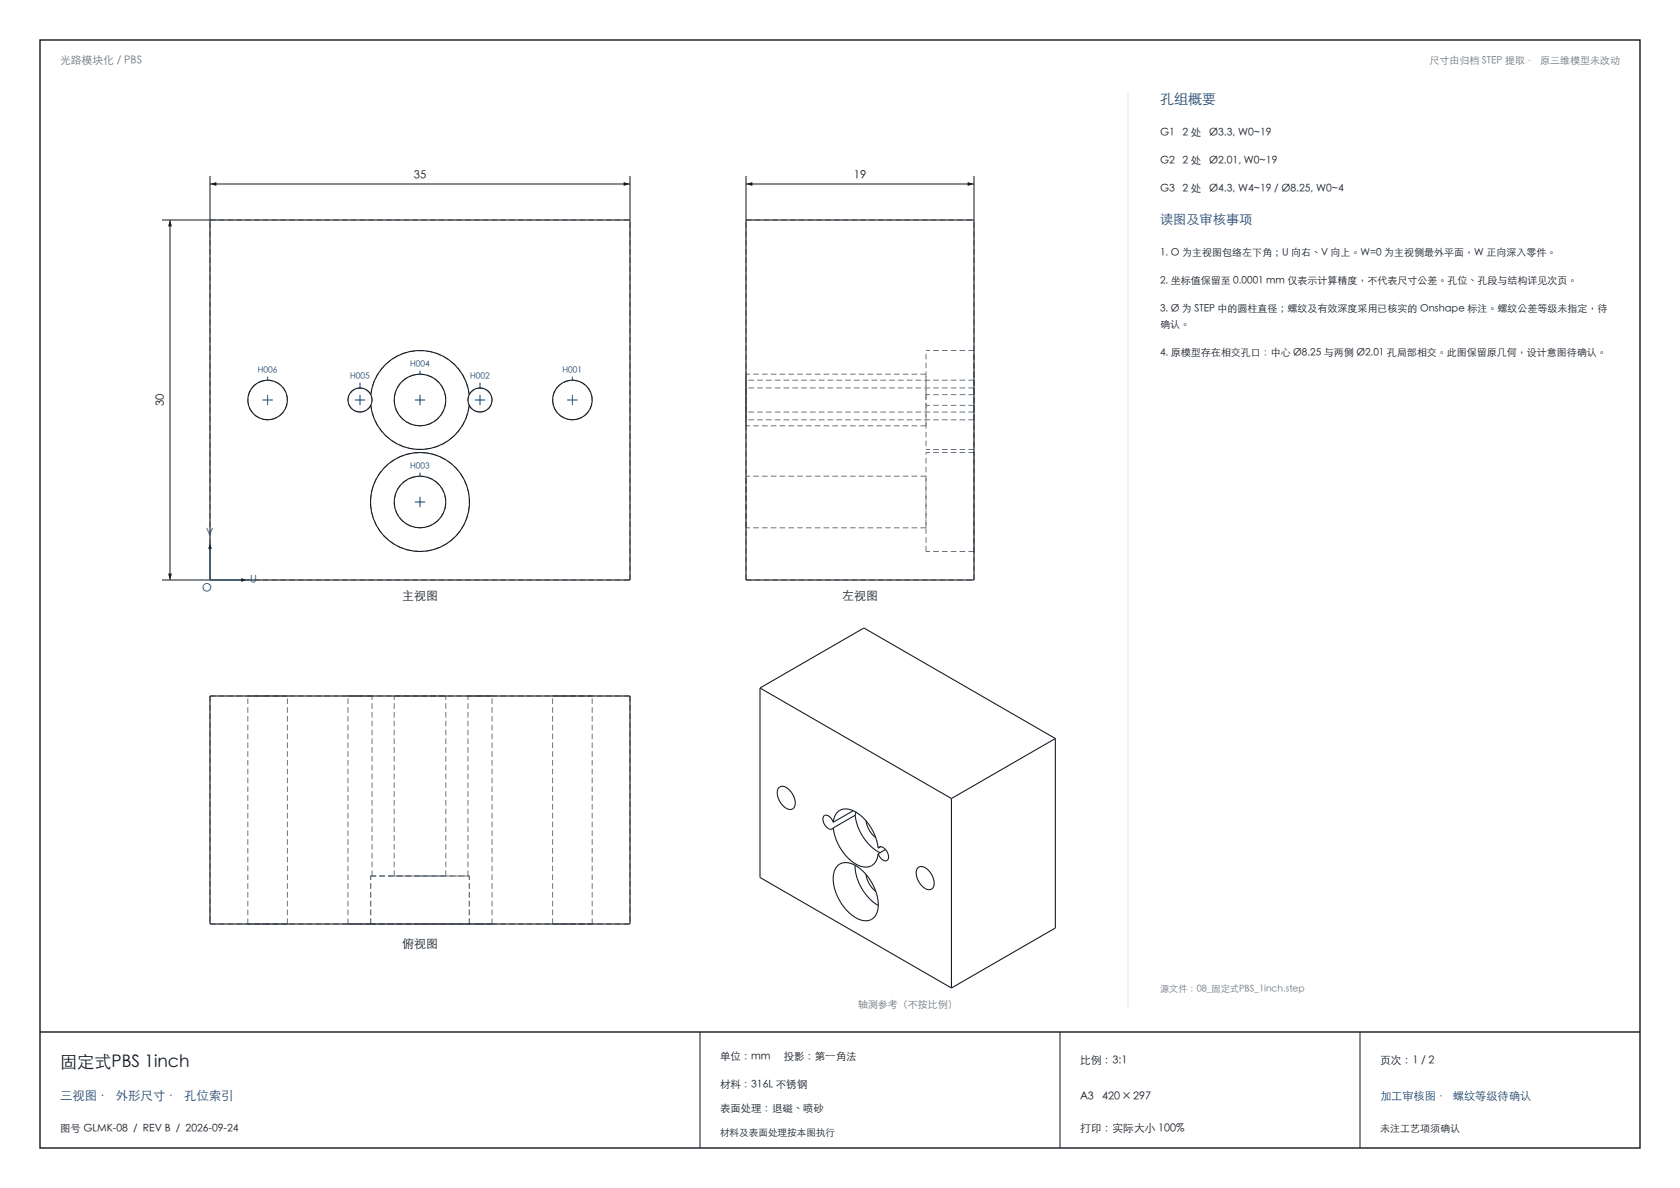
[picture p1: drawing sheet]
<svg xmlns="http://www.w3.org/2000/svg" width="420mm" height="297mm" viewBox="0 0 420 297" stroke-linecap="round" stroke-linejoin="round" font-family="sans-serif">
<path d="M10 10h400v277h-400zM10 258h400" fill="none" stroke="#141a21" stroke-width=".35"/>
<path d="M52.5 44v11M52.5 46h105M157.5 44v11M175 258v29M265 258v29M340 258v29" fill="none" stroke="#141a21" stroke-width=".25"/>
<g fill="none" stroke="#6b7580" stroke-width=".25" stroke-dasharray="1.4 .8" stroke-linecap="butt">
<path d="M52.5 55h105M186.5 55h57M92.7 98.7a12.4 12.4 0 0 1 12.3-11.1 12.4 12.4 0 0 1 12.3 11.1M231.5 98.7v2.6M231.5 98.7v-11.1M231.5 93.5h-45M243.5 97v1.7M243.5 98.7v-11.1M243.5 98.7h-12M243.5 97h-57M243.5 95h-57M243.5 87.6h-12"/>
<path d="M66.9 104.9a5 5 0 0 1-4.5-7.1 5 5 0 0 1 8.4-.9 5 5 0 0 1-2.8 7.9l-1.1 .1M90 103a3 3 0 0 1-2.7-4.3 3 3 0 0 1 5-.7 3 3 0 0 1-1.5 4.9l-.8 .1M105 106.4a6.4 6.4 0 0 1-5.8-9.3 6.4 6.4 0 0 1 10.9-1 6.4 6.4 0 0 1-3.9 10.2l-1.2 .1M117.3 101.3a12.4 12.4 0 0 1-12.3 11.1 12.4 12.4 0 0 1-12.3-11.1M120 103a3 3 0 0 1-2.7-4.3 3 3 0 0 1 5-.7 3 3 0 0 1-1.5 4.9l-.8 .1M143.1 104.9a5 5 0 0 1-4.5-7.1 5 5 0 0 1 8.4-.9 5 5 0 0 1-2.8 7.9l-1.1 .1M186.5 103v-6M186.5 106.4v-12.9M186.5 104.9v-9.9M231.5 106.4h-45M231.5 106.4v-12.9M231.5 101.3v11.1"/>
<path d="M231.5 119h-45M243.5 104.9v-9.9M243.5 101.3v1.7M243.5 103v-6M243.5 101.3v11.1M243.5 103h-57M243.5 101.3h-12M243.5 104.9h-57M243.5 112.4h-12M243.5 113.1h-12M105 131.9a6.4 6.4 0 0 1-5.8-9.3 6.4 6.4 0 0 1 10.9-1 6.4 6.4 0 0 1-3.9 10.2l-1.2 .1M105 137.9a12.4 12.4 0 0 1-11-18.1 12.4 12.4 0 0 1 21.1-1.4 12.4 12.4 0 0 1-8.4 19.4l-1.7 .1"/>
<path d="M186.5 131.9v-12.9M231.5 131.9h-45M231.5 131.9v-12.9M231.5 137.9v-24.8M243.5 137.9v-24.8M243.5 137.9h-12M52.5 145h105M52.5 145v-90M157.5 145v-90M186.5 145h57M186.5 145v-90M243.5 145v-90"/>
<path d="M52.5 174v57M52.5 174h105M62 174h9.9M66.9 174h-4.9M71.9 174h-5M87 174h6M90 174h-3M93 174h-3M98.6 174h12.9M105 174h-6.4M111.5 174h-6.5M117 174h6"/>
<path d="M120 174h-3M123 174h-3M138.2 174h9.9M143.1 174h-4.9M148.1 174h-5M157.5 174v57M92.6 219h24.8M92.7 219h.3M92.7 219h24.6M93 219v-45M98.6 219h12.9M98.6 219v-45"/>
<path d="M105 219h-6.4M105 219h-12.4M111.5 219h-6.5M111.5 219v-45M117 219v-45M117.3 219h-.3M117.4 219h-12.4M52.5 231h105M62 231h9.9M62 231v-57M66.9 231h-4.9M71.9 231h-5"/>
<path d="M71.9 231v-57M87 231h5.7M87 231v-57M90 231h-3M92.6 231h24.8M92.6 231v-12M92.7 231h-2.7M92.7 231h24.6M92.7 231v-12M105 231h-12.4M117.3 231h5.7M117.3 231v-12"/>
<path d="M117.4 231h-12.4M117.4 231v-12M120 231h-2.7M123 231h-3M123 231v-57M138.2 231h9.9M138.2 231v-57M143.1 231h-4.9M148.1 231h-5M148.1 231v-57"/>
</g>
<g fill="none" stroke="#141a21" stroke-width=".27">
<path d="M52.5 55h105v90h-105zM186.5 55h57v90h-57zM92.7 98.7a3 3 0 0 0-4.6-1 3 3 0 0 0 0 4.6 3 3 0 0 0 4.6-1M92.7 98.7a12.4 12.4 0 0 1 12.3-11.1 12.4 12.4 0 0 1 12.3 11.1M92.7 98.7a3 3 0 0 1 0 2.6M117.3 98.7a3 3 0 0 1 4.6-1 3 3 0 0 1 0 4.6 3 3 0 0 1-4.6-1M117.3 98.7a3 3 0 0 0 0 2.6M92.7 101.3a12.4 12.4 0 0 0 12.3 11.1 12.4 12.4 0 0 0 12.3-11.1M52.5 174h105v57h-105z"/>
<circle cx="66.9" cy="100" r="5"/>
<circle cx="105" cy="100" r="6.5"/>
<circle cx="143.1" cy="100" r="5"/>
<circle cx="105" cy="125.5" r="12.4"/>
<circle cx="105" cy="125.5" r="6.5"/>
</g>
<g fill="#141a21">
<path d="M52.5 46l1.6-.5v1z"/>
<path d="M155.9 45.5l1.6 .5-1.6 .5z"/>
</g>
<path d="M40.5 55h12M42.5 55v90M40.5 145h12" fill="none" stroke="#141a21" stroke-width=".25"/>
<g fill="#141a21">
<path d="M42 143.4h1l-.5 1.6z"/>
<path d="M42.5 55l.5 1.6h-1z"/>
</g>
<path d="M186.5 44v11M186.5 46h57M243.5 44v11" fill="none" stroke="#141a21" stroke-width=".25"/>
<g fill="#141a21">
<path d="M186.5 46l1.6-.5v1z"/>
<path d="M241.9 45.5l1.6 .5-1.6 .5z"/>
</g>
<path d="M52.5 136v9h9" fill="none" stroke="#144578" stroke-width=".25"/>
<g fill="#141a21">
<path d="M60.3 144.5l1.2 .5-1.2 .5z"/>
<path d="M52.5 136l.5 1.2h-1z"/>
</g>
<g fill="none" stroke="#144578" stroke-width=".25">
<path d="M65.6 100h2.6M66.9 98.7v2.6M88.7 100h2.6M90 98.7v2.6M103.7 100h2.6M105 92.6v.9M105 98.7v2.6M118.7 100h2.6M120 98.7v2.6M141.8 100h2.6M143.1 98.7v2.6M103.7 125.5h2.6"/>
<path d="M105 124.2v2.6"/>
</g>
<circle cx="105" cy="93.5" r=".23" fill="#144578"/>
<path d="M120 95.6v1.4" fill="none" stroke="#144578" stroke-width=".25"/>
<circle cx="120" cy="97" r=".23" fill="#144578"/>
<path d="M90 95.6v1.4" fill="none" stroke="#144578" stroke-width=".25"/>
<circle cx="90" cy="97" r=".23" fill="#144578"/>
<path d="M143.1 94.1v.9" fill="none" stroke="#144578" stroke-width=".25"/>
<circle cx="143.1" cy="95" r=".23" fill="#144578"/>
<path d="M105 118.1v.9" fill="none" stroke="#144578" stroke-width=".25"/>
<circle cx="105" cy="119" r=".23" fill="#144578"/>
<path d="M66.9 94.1v.9" fill="none" stroke="#144578" stroke-width=".25"/>
<circle cx="66.9" cy="95" r=".23" fill="#144578"/>
<g fill="none" stroke="#141a21" stroke-width=".27">
<path d="M190 172v47.4l47.9 27.6M190 172l47.9 27.6M190 172l26-15 47.8 27.6M194.8 196.9a1.86 1.86 0 0 1 2.6 .7 4 4 0 0 1 1 4.4 2.01 2.01 0 0 1-2.8-.7 3.7 3.7 0 0 1-.8-4.4zM237.9 199.6v47.4M263.8 184.6v47.4l-25.9 15M263.8 184.6l-25.9 15M208.3 205.6a2.02 2.02 0 0 0-2.2-1.7 2.32 2.32 0 0 0 1.5 3.4l.7-.3M208.3 205.6a3.3 3.3 0 0 1 1.7-3 3.3 3.3 0 0 1 3.5 .1 12.3 12.3 0 0 1 6 9.3M208.3 207a11.9 11.9 0 0 0 6.9 9.6 3.2 3.2 0 0 0 4.3-3.2M209.4 216.4a3.6 3.6 0 0 1 4.5 0 12 12 0 0 1 5.6 11 3.2 3.2 0 0 1-5 2.3 11.9 11.9 0 0 1-6.1-11.2l.6-1.5zM213.3 202.7l-5 2.9"/>
<path d="M213.8 216.3a12.4 12.4 0 0 0 5.8 10.1M213.8 203.8a12.3 12.3 0 0 0 6.2 9.4M213.8 203.8l-5.5 3.2M213.9 203l-.1 .8M216.5 205.2a6.7 6.7 0 0 0 2.5 4.2M216.5 218.6a6.7 6.7 0 0 0 2.5 4.3M219.5 212a1.06 1.06 0 0 1 1.8 .3 2.07 2.07 0 0 1 .4 2.8 1.91 1.91 0 0 1-2.2-1.7M220.2 211.7l-.7 .3M221.4 212.4l-1.9 1M229.5 216.9a1.86 1.86 0 0 1 2.7 .7 4 4 0 0 1 1 4.5 2.01 2.01 0 0 1-2.9-.8 3.7 3.7 0 0 1-.8-4.4z"/>
</g>
<path d="M282 23v229" fill="none" stroke="#e6edf2" stroke-width=".25"/>
<text font-size="4.3" fill="#141a21" x="15" y="267">固定式PBS 1inch</text>
<text font-size="3.5" fill="#144578" x="290" y="26">孔组概要</text>
<text font-size="3.3" fill="#144578" x="290" y="56">读图及审核事项</text>
<text font-size="3.1" fill="#144578" x="15" y="275">三视图 · 外形尺寸 · 孔位索引</text>
<g font-size="3" fill="#141a21">
<text x="100.5" y="150">主视图</text>
<text x="210.5" y="150">左视图</text>
<text x="100.5" y="237">俯视图</text>
</g>
<g font-size="2.8" fill="#141a21">
<text x="103.4" y="44.7">35</text>
<text x="213.4" y="44.7">19</text>
<text x="41.1" y="101.6" transform="rotate(-90 41.1 101.6)">30</text>
</g>
<g font-size="2.8" fill="#144578">
<text x="50.5" y="148">O</text>
<text x="345" y="275">加工审核图 · 螺纹等级待确认</text>
</g>
<text font-size="2.7" fill="#6b7580" x="15" y="16">光路模块化 / PBS</text>
<g font-size="2.7" fill="#141a21">
<text x="270" y="266">比例：3:1</text>
<text x="345" y="266">页次：1 / 2</text>
<text x="270" y="275">A3</text>
<text x="275.5" y="275">420 × 297</text>
<text x="270" y="283">打印：实际大小 100%</text>
</g>
<g font-size="2.6" fill="#141a21">
<text x="290" y="34">G1</text>
<text x="295.7" y="34">2 处</text>
<text x="302.3" y="34">Ø3.3, W0~19</text>
<text x="290" y="41">G2</text>
<text x="295.7" y="41">2 处</text>
<text x="302.3" y="41">Ø2.01, W0~19</text>
<text x="290" y="48">G3</text>
<text x="295.7" y="48">2 处</text>
<text x="302.3" y="48">Ø4.3, W4~19 / Ø8.25, W0~4</text>
<text x="180" y="265">单位：mm</text>
<text x="195.9" y="265">投影：第一角法</text>
<text x="180" y="272">材料：316L 不锈钢</text>
<text x="180" y="278">表面处理：退磁、喷砂</text>
<text x="15" y="283">图号 GLMK-08 / REV B / 2026-09-24</text>
</g>
<g font-size="2.6" fill="#144578">
<text x="51.5" y="134">V</text>
<text x="62.5" y="145.8">U</text>
</g>
<g font-size="2.5" fill="#6b7580">
<text x="357.4" y="16">尺寸由归档 STEP 提取 · 原三维模型未改动</text>
<text x="214.4" y="252">轴测参考（不按比例）</text>
</g>
<g font-size="2.5" fill="#141a21">
<text x="290" y="64">1. O 为主视图包络左下角；U 向右、V 向上。W=0 为主视侧最外平面，W 正向深入零件。</text>
<text x="290" y="71">2. 坐标值保留至 0.0001 mm 仅表示计算精度，不代表尺寸公差。孔位、孔段与结构详见次页。</text>
<text x="290" y="78">3. Ø 为 STEP 中的圆柱直径；螺纹及有效深度采用已核实的 Onshape 标注。螺纹公差等级未指定，待</text>
<text x="290" y="82">确认。</text>
<text x="290" y="89">4. 原模型存在相交孔口：中心 Ø8.25 与两侧 Ø2.01 孔局部相交。此图保留原几何，设计意图待确认。</text>
<text x="345" y="283">未注工艺项须确认</text>
</g>
<text font-size="2.4" fill="#141a21" x="180" y="284">材料及表面处理按本图执行</text>
<text font-size="2.3" fill="#6b7580" x="290" y="248">源文件：08_固定式PBS_1inch.step</text>
<g font-size="2.1" fill="#144578">
<text x="64.4" y="93.3">H006</text>
<text x="87.5" y="94.8">H005</text>
<text x="102.5" y="91.8">H004</text>
<text x="117.5" y="94.8">H002</text>
<text x="140.6" y="93.3">H001</text>
<text x="102.5" y="117.3">H003</text>
</g>
</svg>
